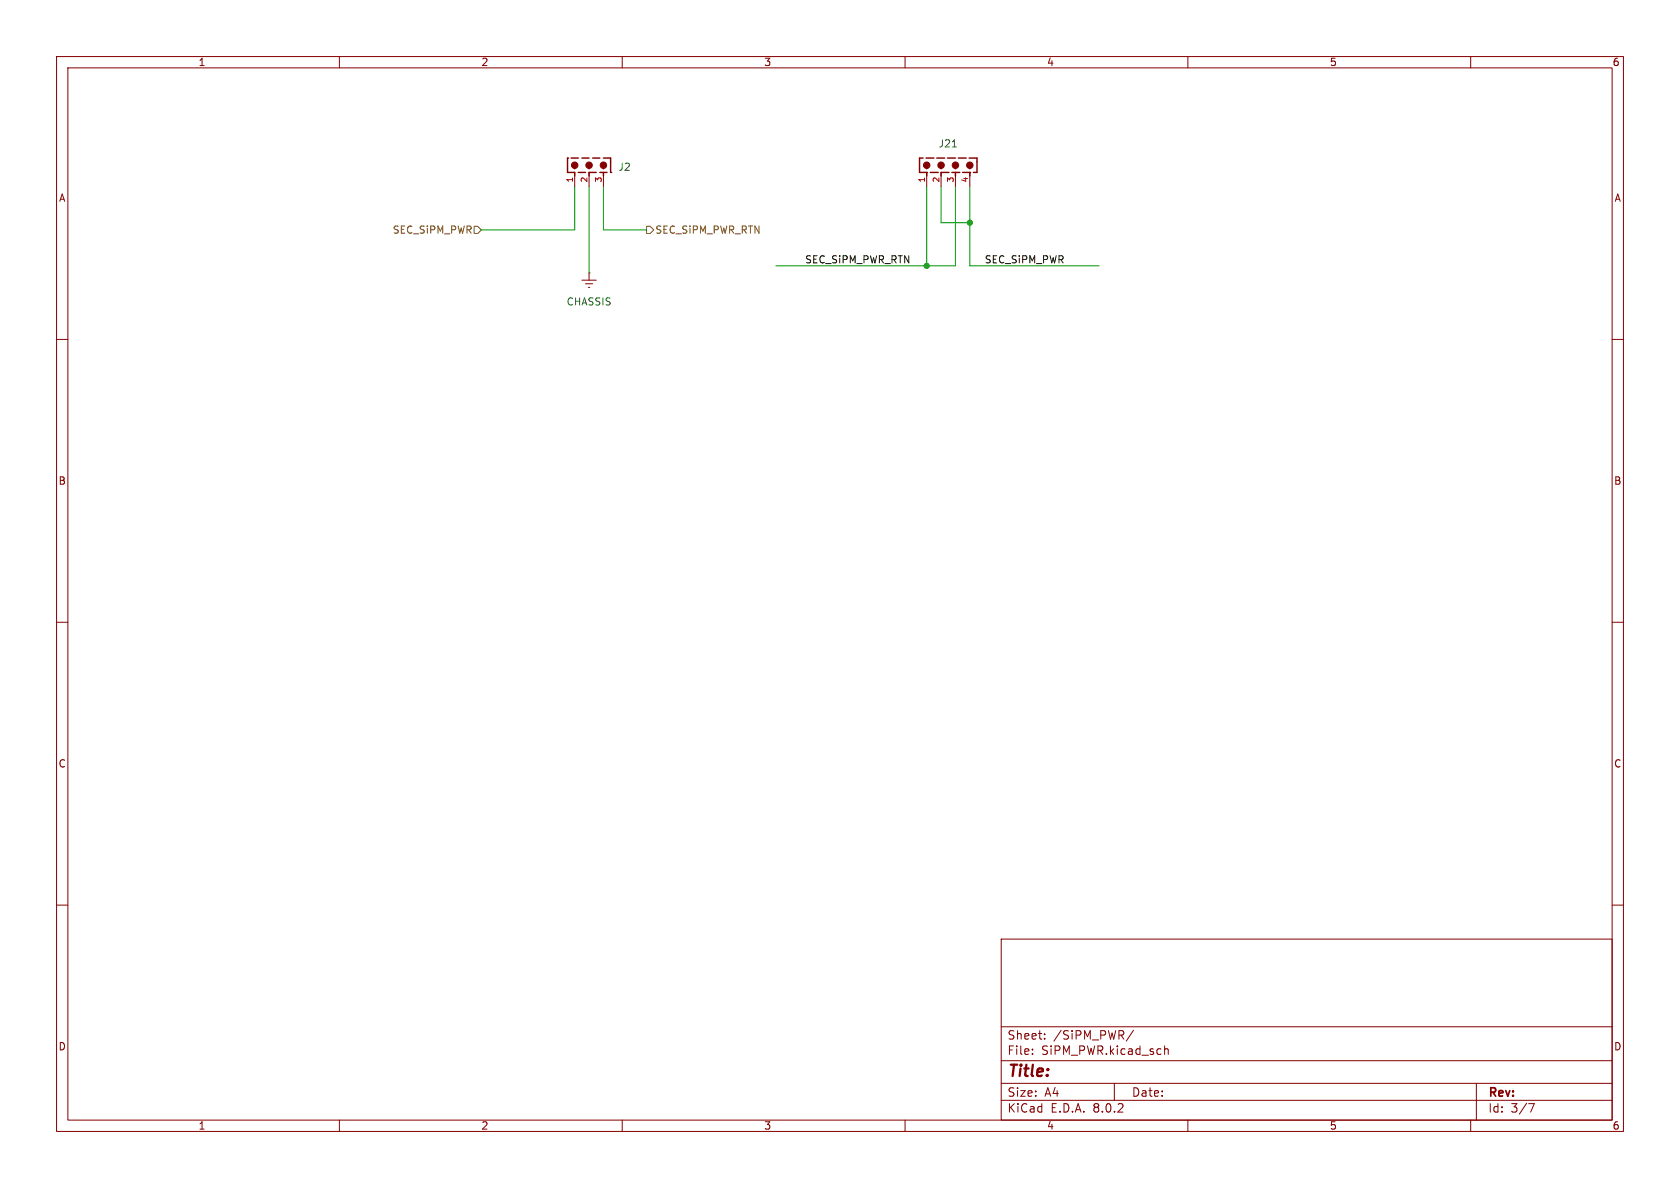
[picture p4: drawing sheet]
<svg xmlns="http://www.w3.org/2000/svg" width="297mm" height="210mm" viewBox="0 0 297 210" stroke-linecap="round" stroke-linejoin="round" font-family="sans-serif">
<g fill="none" stroke="#840000" stroke-width=".18">
<path d="M10 10h277v190h-277zM12 12h273v186h-273zM60 10v2M110 10v2M160 10v2M210 10v2M260 10v2M101.6 30.5v2.5M104.1 30.5v2.5M106.7 30.5v2.5M163.8 30.5v2.5M166.4 30.5v2.5"/>
<path d="M168.9 30.5v2.5M171.4 30.5v2.5M10 60h2M102.9 49.5h2.5M103.5 50.2h1.3M104 50.8h.3M104.1 48.3h.1M104.1 48.3v1.2M285 60h2M10 110h2M285 110h2M10 160h2"/>
<path d="M285 160h2M177 166h108v32h-108zM60 198v2M110 198v2M160 198v2M177 194.5h108M177 191.5h108M177 187.5h108M177 181.5h108M182.5 186.3v.1M182.5 185.5v.1M184.7 183.6v.1"/>
<path d="M184.7 182.8v.1M197 191.5v3M200.4 182.1l-1.3 2M205.9 184.9v1.5M205.9 185.5l.2-.1 .4 .1v.9M210 198v2M260 198v2M261 191.5v6.5M270.2 195.1h1l-.6 1.5"/>
</g>
<g fill="#840000" stroke="#840000" stroke-width=".18">
<circle cx="101.6" cy="29.2" r=".57"/>
<circle cx="104.1" cy="29.2" r=".57"/>
<circle cx="106.7" cy="29.2" r=".57"/>
<circle cx="163.8" cy="29.2" r=".57"/>
<circle cx="166.4" cy="29.2" r=".57"/>
<circle cx="168.9" cy="29.2" r=".57"/>
<circle cx="171.5" cy="29.2" r=".57"/>
</g>
<g fill="none" stroke="#840000" stroke-width=".25">
<path d="M100.3 27.9h.1M100.3 27.9v2.6h1.3v.6M101 27.9h1.2M101.6 29.2v.6M102.2 30.5h1.3M102.9 27.9h1.2M104.1 29.2v.6M104.8 27.9h1.2M105.4 30.5h-1.3v.6M106 30.5h1.3M106.7 27.9h1.2v2.6M106.7 29.2v.6"/>
<path d="M106.7 30.5v.6M107.9 30.5h.1M163.2 27.9h-.6v2.6h1.4M163.7 27.9h1.4M163.8 29.2v.6M163.8 30.5v.6M164.5 30.5h1.4M165.6 27.9h1.4M166.4 29.2v.6M167.5 27.9h1.4M167.8 30.5h-1.4v.6M168.3 30.5h1.4"/>
<path d="M168.9 29.2v.6M168.9 30.5v.6M169.4 27.9h1.4M170.2 30.5h1.4M171.3 27.9h1.4v2.6h-.6M171.4 29.2v.6M171.4 30.5v.6"/>
</g>
<path d="M168.4 26h.7" fill="none" stroke="#006464" stroke-width=".18"/>
<path d="M83.8 40h.7l.6 .6-.6 .7h-.7zM114.3 40h.6l.7 .6-.7 .7h-.6z" fill="none" stroke="#725600" stroke-width=".18"/>
<path d="M101.6 33v7.6h-16.5M104.1 33v15.3M106.7 33v7.6h7.6M163.8 33v14M166.4 33v6.4h5M168.9 33v14h-31.7M171.4 33v14h22.9" fill="none" stroke="#009600" stroke-width=".18"/>
<g fill="#009600" stroke="#009600" stroke-width=".18">
<circle cx="163.8" cy="47" r=".46"/>
<circle cx="171.4" cy="39.4" r=".46"/>
</g>
<text font-size="2.8" fill="#840000" x="178" y="190.9">Title:</text>
<g font-size="2.1" fill="#840000">
<text x="178" y="184">Sheet:</text>
<text x="186.2" y="184">/SiPM_PWR/</text>
<text x="178" y="186.7">File:</text>
<text x="184.1" y="186.7">SiPM_PWR.kicad_sch</text>
<text x="178" y="196.9">KiCad</text>
<text x="178" y="194.1">Size:</text>
<text x="184.7" y="194.1">A4</text>
<text x="185.7" y="196.9">E.D.A.</text>
<text x="193.3" y="196.9">8.0.2</text>
<text x="200" y="194.1">Date:</text>
<text x="263" y="194.3">Rev:</text>
<text x="263" y="196.9">Id:</text>
<text x="267.1" y="196.9">3/7</text>
</g>
<g font-size="1.8" fill="#840000">
<text x="35" y="11.9">1</text>
<text x="85" y="11.9">2</text>
<text x="135" y="11.9">3</text>
<text x="185" y="11.9">4</text>
<text x="235" y="11.9">5</text>
<text x="285" y="11.9">6</text>
<text x="10.3" y="35.9">A</text>
<text x="285.3" y="35.9">A</text>
<text x="10.3" y="85.9">B</text>
<text x="285.3" y="85.9">B</text>
<text x="10.3" y="135.9">C</text>
<text x="285.3" y="135.9">C</text>
<text x="10.3" y="185.9">D</text>
<text x="285.3" y="185.9">D</text>
<text x="35" y="199.9">1</text>
<text x="85" y="199.9">2</text>
<text x="135" y="199.9">3</text>
<text x="185" y="199.9">4</text>
<text x="235" y="199.9">5</text>
<text x="285" y="199.9">6</text>
</g>
<g font-size="1.8" fill="#006464">
<text x="165.8" y="26.3">J21</text>
<text x="109.2" y="30.4">J2</text>
<text x="100.1" y="54.2">CHASSIS</text>
</g>
<g font-size="1.8" fill="#725600">
<text x="69.3" y="41.5">SEC_SiPM_PWR</text>
<text x="115.8" y="41.5">SEC_SiPM_PWR_RTN</text>
</g>
<g font-size="1.8" fill="#0f0f0f">
<text x="142.2" y="46.6">SEC_SiPM_PWR_RTN</text>
<text x="174" y="46.6">SEC_SiPM_PWR</text>
</g>
<g font-size="1.4" fill="#a90000">
<text x="101.3" y="32.4" transform="rotate(-90 101.3 32.4)">1</text>
<text x="103.9" y="32.4" transform="rotate(-90 103.9 32.4)">2</text>
<text x="106.4" y="32.4" transform="rotate(-90 106.4 32.4)">3</text>
<text x="163.6" y="32.4" transform="rotate(-90 163.6 32.4)">1</text>
<text x="166.1" y="32.4" transform="rotate(-90 166.1 32.4)">2</text>
<text x="168.7" y="32.4" transform="rotate(-90 168.7 32.4)">3</text>
<text x="171.2" y="32.4" transform="rotate(-90 171.2 32.4)">4</text>
</g>
</svg>
